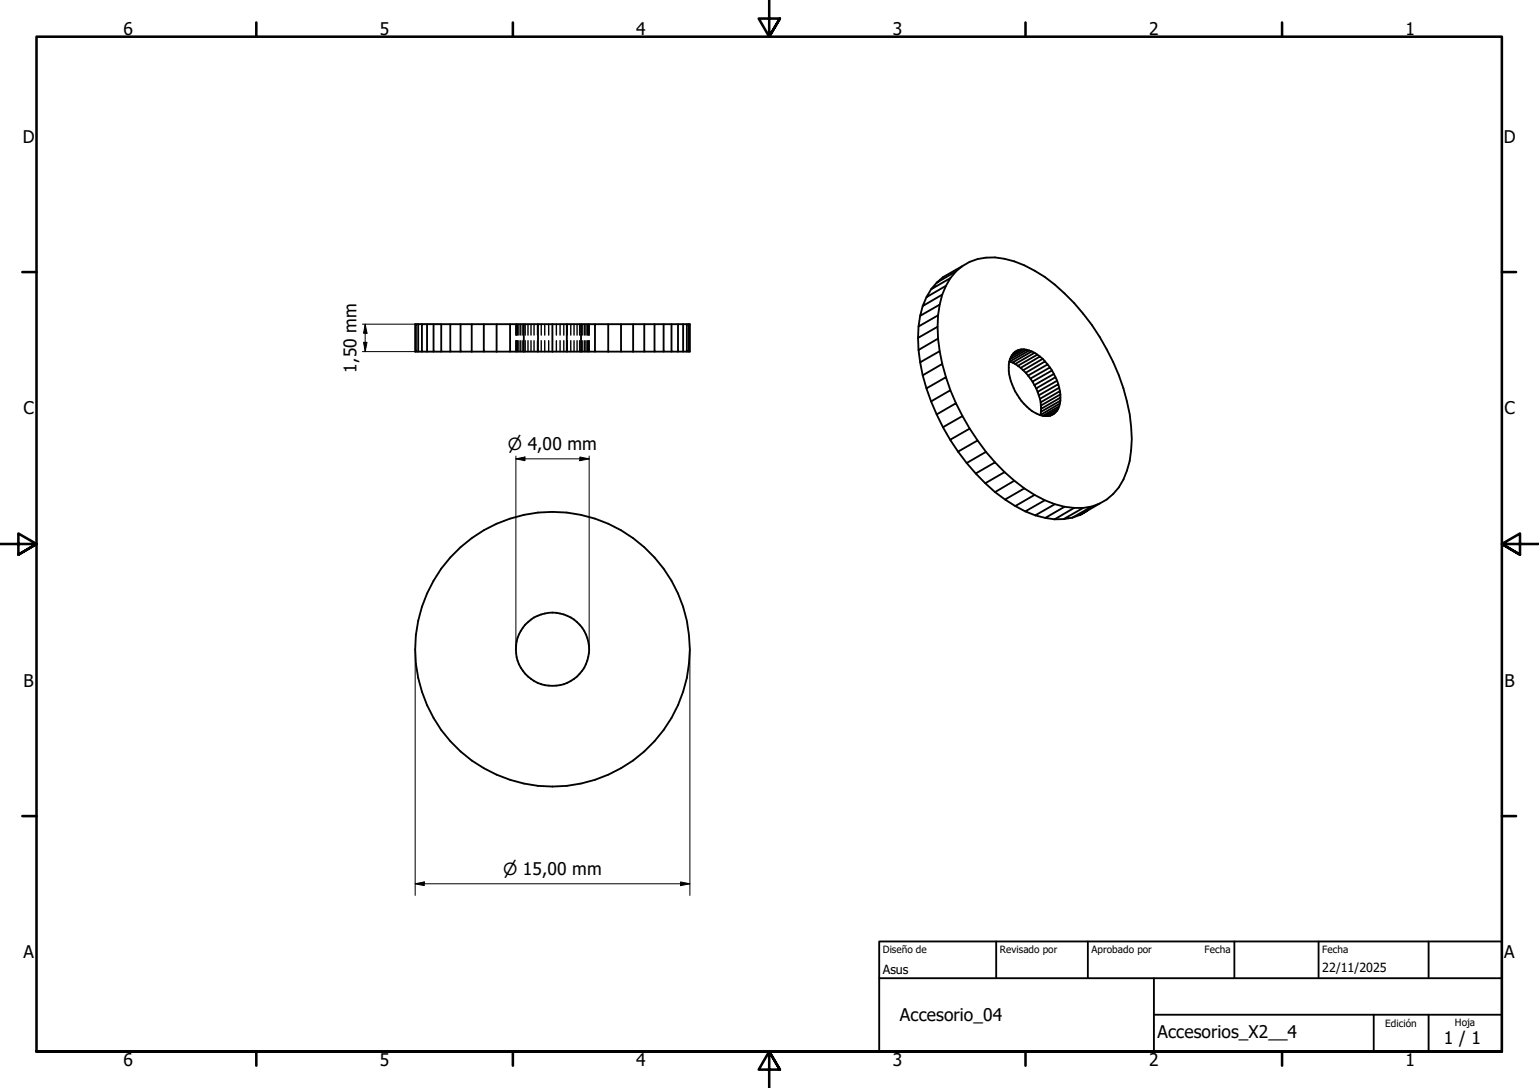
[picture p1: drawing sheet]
<svg xmlns="http://www.w3.org/2000/svg" width="420mm" height="297mm" viewBox="0 0 420 297" stroke-linecap="round" stroke-linejoin="round" font-family="sans-serif">
<!-- layer: Visible (ISO) -->
<g fill="none" stroke="#000" stroke-width=".51">
<path d="M258.3 78l-1.1 2.4-5.3 3.2 1-2.5M259.5 75.9l-1.2 2.1-5.4 3.1 1.3-2.1M261 74.1l-1.5 1.8-5.3 3.1 1.5-1.8M262.8 72.6l-1.8 1.5-5.3 3.1 1.7-1.5 5.4-3.1a15.6 15.6 0 0 1 14.1-1.2 39.6 39.6 0 0 1 16.3 11.3 60.2 60.2 0 0 1 15.6 33.8 24.6 24.6 0 0 1-3.4 16.6l-1.5 1.8-1.8 1.5-7.2 4.2 2-1.2M113.5 88.5h-.2v7.5h.2M114.2 88.5h-.7v7.5h.7M115.2 88.5h-1v7.5h1M116.6 88.5h-1.4v7.5h1.4M118.4 88.5h-1.8v7.5h1.8M120.5 88.5h-2.1v7.5h2.1M122.9 88.5h-2.4v7.5h2.4M125.7 88.5h-2.8v7.5h2.8"/>
<path d="M128.8 88.5h-3.1v7.5h3.1M128.8 96h3.3M132.1 88.5h-3.3v7.5M135.6 88.5h-3.5v7.5h3.5M135.6 96h3.7M139.3 88.5h-3.7v7.5M143 88.5h-3.7v7.5h3.7M143 96h3.9M146.9 88.5h-3.9v7.5M150.8 88.5h-3.9v7.5h3.9M150.8 96h3.9M154.7 88.5h-3.9v7.5"/>
<path d="M158.6 88.5h-3.9v7.5h3.9M158.6 96h3.8M162.4 88.5h-3.8v7.5M166.1 88.5h-3.7v7.5h3.7M166.1 96h3.4M169.5 88.5h-3.4v7.5M172.8 88.5h-3.3v7.5h3.3M172.8 96h3.1M175.9 88.5h-3.1v7.5M178.7 88.5h-2.8v7.5h2.8M181.2 88.5h-2.5v7.5h2.5M183.3 88.5h-2.1v7.5h2.1"/>
<path d="M185.1 88.5h-1.8v7.5h1.8M186.5 88.5h-1.4v7.5h1.4M187.5 88.5h-1v7.5h1M188.1 88.5h.2v7.5h-.2zM188.1 88.5h-.6v7.5h.6M250.6 92.3l.2 3.3M256 89.2l.1 3.2M256.1 86.1l-.1 3.1-5.4 3.1 .2-3.2M256.5 83.2l-.4 2.9-5.3 3 .4-2.9M256.5 95.9l-.4-3.5-5.3 3.2 .4 3.3M257.2 80.4l-.7 2.8-5.3 3 .7-2.6M257.2 99.4l-.7-3.5-5.3 3 .7 3.6"/>
<path d="M275.6 98.7h.1M275.7 98.7l.7 .3M275.7 98.1a13.5 13.5 0 0 0 3.9 12.2l2.1 1.9 2.2 1.1 .8 .2M276 97.5l-.3 .6M276.4 96.9l-.4 .6M276.7 96.4l-.3 .5M277.2 99.4l.7 .5M277.9 99.9l.7 .5M278.3 95.5l-1.6 .9M278.9 95.4l-2.2 1M279.6 95.4h-.7l-2.5 1.5M280.3 95.5l-.7-.1-3.6 2.1"/>
<path d="M281 95.7l-.7-.2-4.6 2.6M281.7 95.9l-.7-.2-5.3 3M282.4 96.3l-.7-.4-5.3 3.1 .8 .4M283.2 96.8l-.8-.5-5.2 3.1M283.9 97.3l-.7-.5-5.3 3.1M284.7 98l-.8-.7-5.3 3.1 .7 .7M285.3 98.7l-.6-.7-5.4 3.1M286 99.5l-.7-.8-5.3 3.1 .7 .7M258.3 103l-1.1-3.6-5.3 3.1 1 3.5M259.5 106.5l-1.2-3.5-5.4 3 1.3 3.6M261 110.1l-1.5-3.6-5.3 3.1 1.5 3.5M262.8 113.6l-1.8-3.5-5.3 3 1.7 3.5"/>
<path d="M264.7 117l-1.9-3.4-5.4 3 2 3.5M279.3 101.1l.7 .7M280.7 102.5l.6 .9M284.1 113.3h-.1M284.2 110.7l5.3-3v.9l-5.3 3zM284.7 113.5l.6 .1M285.3 113.6h.7M286.6 100.3l-.6-.8-5.3 3M286.6 113.5l-.6 .1M287.2 101.1l-.6-.8-5.3 3.1 .6 .8M287.7 102.1l-.5-1-5.3 3.1 .5 .9M288.2 103l-.5-.9-5.3 3 .5 .9"/>
<path d="M288.2 112.6l-.5 .4-1.1 .5M288.6 103.9l-.4-.9-5.3 3 .4 1M288.6 112.1l-2 1.4M288.9 104.9l-.3-1-5.3 3.1 .3 .9M288.9 111.6l-.3 .5-2.6 1.5M289.2 105.8l-.3-.9-5.3 3 .3 1M289.2 110.9l-.3 .7-3.6 2M289.4 106.8l-.2-1-5.3 3.1 .2 .9M289.4 110.2l-.2 .7-4.5 2.6M289.5 108.6v.8l-5.3 3v-.8M289.5 107.7l-.1-.9-5.3 3 .1 .9M289.5 109.4l-.1 .8-5.3 3.1 .1-.9"/>
<path d="M261.6 123.3l5.3-3 2.3 3.1M261.6 123.3l2.3 3.1M266.4 129.3l2.6 2.6M266.9 120.3l-2.2-3.3-5.3 3.1 2.2 3.2M271.7 126.2l-2.5-2.8-5.3 3 2.5 2.9M271.7 134.4l2.7 2M274.3 128.9l-2.6-2.7-5.3 3.1M276.9 131.2l-2.6-2.3-5.3 3 2.7 2.5M277.2 138.2l2.7 1.4M279.7 133.3l-2.8-2.1-5.2 3.2M282.4 135.1l-2.7-1.8-5.3 3.1 2.8 1.8M285.2 136.6l-2.8-1.5-5.2 3.1"/>
<path d="M288 137.7l-2.8-1.1-5.3 3 2.7 1.1M290.6 138.4l-2.6-.7-5.4 3M293.2 138.7l-2.6-.3-5.2 3 2.5 .4M295.7 138.7h-2.5l-5.3 3.1M298.1 138.3l-2.4 .4-5.3 3 2.3-.4M300.2 137.5l-2.1 .8-5.4 3M282.6 140.7l2.8 .7M290.4 141.7l-2.5 .1M294.9 140.6l-2.2 .7"/>
<circle cx="150.8" cy="177.3" r="37.5"/>
<circle cx="150.8" cy="177.3" r="10"/>
</g>
<!-- layer: Oculto (ISO) -->
<g fill="none" stroke="#000" stroke-width=".38">
<path d="M140.8 88.5v3M140.8 93v3M140.9 88.5v3M140.9 93v3M141 88.5v3M141 93v3M141.3 88.5v3M141.3 93v3M141.7 88.5v3M141.7 93v3M142.2 88.5v3M142.2 93v3"/>
<path d="M142.7 88.5v3M142.7 93v3M143.4 88.5v3M143.4 93v3M144.1 88.5v3M144.1 93v3M145 88.5v3M145 93v3M145.8 88.5v3M145.8 93v3M146.7 88.5v3M146.7 93v3"/>
<path d="M147.8 88.5v3M147.8 93v3M148.7 88.5v3M148.7 93v3M149.8 88.5v3M149.8 93v3M151.9 88.5v3M151.9 93v3M152.9 88.5v3M152.9 93v3M153.9 88.5v3M153.9 93v3"/>
<path d="M154.9 88.5v3M154.9 93v3M155.8 88.5v3M155.8 93v3M156.7 88.5v3M156.7 93v3M157.5 88.5v3M157.5 93v3M158.2 88.5v3M158.2 93v3M158.9 88.5v3M158.9 93v3"/>
<path d="M159.5 88.5v3M159.5 93v3M160 88.5v3M160 93v3M160.3 88.5v3M160.3 93v3M160.6 88.5v3M160.6 93v3M160.8 88.5v3M160.8 93v3"/>
</g>
<!-- layer: Borde (ISO) -->
<g fill="none" stroke="#000" stroke-width=".7">
<path d="M70 6.1v3.9M140 6.1v3.9M210 0v10l-2.9-4.9h5.8l-2.9 4.9 2.9-4.9M280 6.1v3.9M350 6.1v3.9M6.1 74.3h3.9M410 74.3h3.9M0 148.5h10l-5-2.8v5.7l5-2.9-5 2.9M420 148.5h-10l5-2.8v5.7l-5-2.9 5 2.9M6.1 222.8h3.9M410 222.8h3.9M10 287.1v-277.1h400v277.1h-400h400"/>
<path d="M70 287.1v3.8M140 287.1v3.8M212.9 292l-2.9-4.9 2.9 4.9h-5.8l2.9-4.9v9.9M280 287.1v3.8M350 287.1v3.8"/>
</g>
<path d="M240 257h170v30.1h-170zM272 257v10.1M297 257v10.1M337 257v10.1M360 257v10.1M390 257v10.1M240 267.1h170M315 277h95M315 267.1v20M375 277v10.1M390 277v10.1" fill="none" stroke="#000" stroke-width=".51"/>
<!-- layer: Cota (ISO) -->
<g fill="none" stroke="#000" stroke-width=".27">
<path d="M98.9 88.5h21.6M98.9 96h21.6M99.3 93.5h.9l-.5 2.5zM99.7 88.5l.5 2.5h-.9zM99.7 88.5v7.5M140.8 125.3l2.5-.5v1zM140.8 125.3h20M140.8 124.5v52.8M158.3 124.8l2.5 .5-2.5 .5zM160.8 124.5v52.8M113.3 177.3v67.2M188.3 177.3v67.2"/>
<path d="M113.3 241.3l2.5-.5v1zM113.3 241.3h75M185.8 240.8l2.5 .5-2.5 .5z"/>
</g>
<path d="M99.3 93.5h.9l-.5 2.5zM99.7 88.5l.5 2.5h-.9zM140.8 125.3l2.5-.5v1zM158.3 124.8l2.5 .5-2.5 .5zM113.3 241.3l2.5-.5v1zM185.8 240.8l2.5 .5-2.5 .5z" fill="#000"/>
<g font-size="4.8">
<text x="33.7" y="9.6">6</text>
<text x="103.7" y="9.6">5</text>
<text x="173.7" y="9.6">4</text>
<text x="243.7" y="9.6">3</text>
<text x="313.7" y="9.6">2</text>
<text x="383.7" y="9.6">1</text>
<text x="6.2" y="38.9">D</text>
<text x="410.5" y="38.9">D</text>
<text x="97.3" y="101.7" transform="rotate(-90 97.3 101.7)">1,50 mm</text>
<text x="6.4" y="113.1">C</text>
<text x="410.7" y="113.1">C</text>
<text x="6.4" y="187.4">B</text>
<text x="410.7" y="187.4">B</text>
<text x="6.4" y="261.7">A</text>
<text x="410.7" y="261.7">A</text>
<text x="245.7" y="278.8">Accesorio_04</text>
<text x="316" y="283.4">Accesorios_X2__4</text>
<text x="394.2" y="285">1 / 1</text>
<text x="33.7" y="290.9">6</text>
<text x="103.7" y="290.9">5</text>
<text x="173.7" y="290.9">4</text>
<text x="243.7" y="290.9">3</text>
<text x="313.7" y="290.9">2</text>
<text x="383.7" y="290.9">1</text>
</g>
<g font-size="4.6">
<text x="138.6" y="122.9">⌀ 4,00 mm</text>
<text x="137.4" y="238.9">⌀ 15,00 mm</text>
</g>
<g font-size="3.4">
<text x="241" y="266">Asus</text>
<text x="361" y="265.5">22/11/2025</text>
</g>
<g font-size="2.7">
<text x="241" y="260.2">Diseño de</text>
<text x="273" y="260.1">Revisado por</text>
<text x="298" y="260.1">Aprobado por</text>
<text x="328.9" y="260.1">Fecha</text>
<text x="361" y="260.1">Fecha</text>
<text x="378.2" y="280.3">Edición</text>
<text x="397.2" y="280">Hoja</text>
</g>
</svg>
